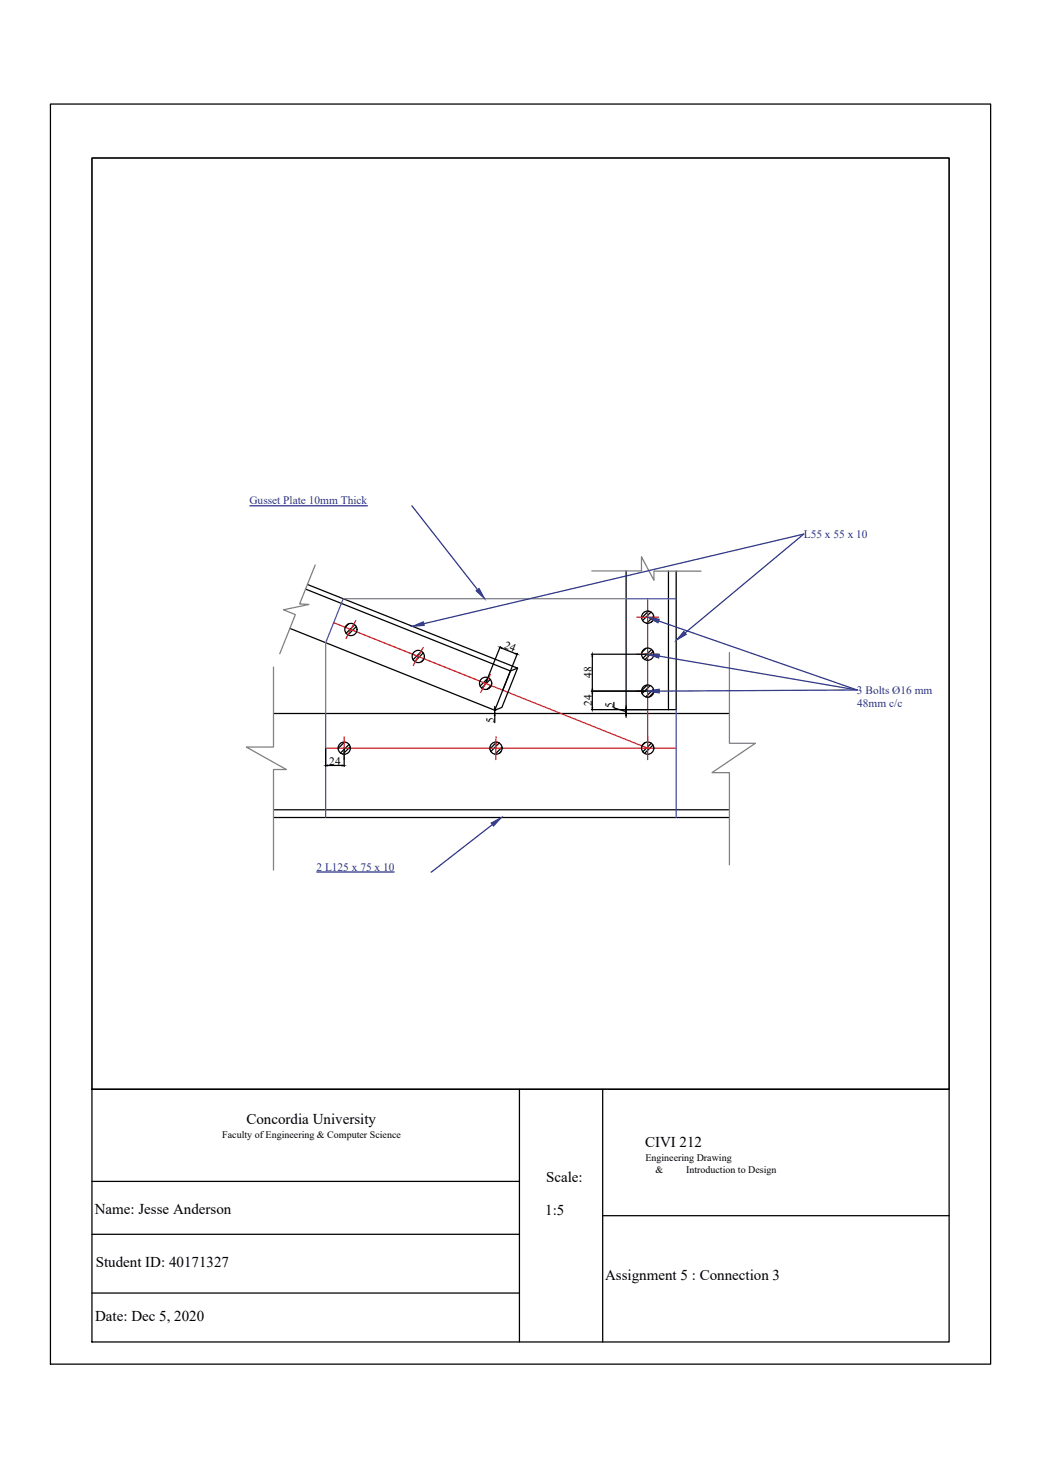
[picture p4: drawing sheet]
<svg xmlns="http://www.w3.org/2000/svg" width="210mm" height="297mm" viewBox="0 0 210 297" stroke-linecap="round" stroke-linejoin="round" font-family="sans-serif">
<!-- layer: 0 -->
<g fill="none" stroke="#000" stroke-width=".25">
<path d="M10.2 21.1h190.3v255.1h-190.3zM18.6 32h173.5v188.6h-173.5zM61.9 119.3l41.4 16.6M62.2 118.3l42.6 17M126.7 115.6v28.1M135.3 115.6v28.1M136.9 115.6v28.1h-1.6M58.7 127.2l41.4 16.6M70.6 126.3l-.7 .7M71.8 126.5l-1.8 1.7M72.1 126.9l-1.7 1.7M85.3 131.9l-1.7 1.7"/>
<path d="M85.7 132.2l-1.8 1.7M85.7 133.6l-.4 .4M98.8 137.3l-1.6 1.6M99.2 137.6l-1.7 1.7M99.5 138.7l-.9 .9M101.3 130.9l-3 7.4M101.6 131.2l2.7 1.1M103.3 135.9l-3.2 7.9M104.7 132.3l-2.9 7.4M104.8 135.3l-3.2 7.9-1.5 .6M104.8 135.3l-1.5 .6M119.7 139.9h11.3"/>
<path d="M119.7 132.5h11.3M119.9 132.8v6.8M130.8 131.3l-.9 .8M131 138.7l-1.2 1.2M131.3 123.7l-1.4 1.4M131.6 138.8l-1.7 1.6M131.8 123.9l-1.7 1.8M131.9 131.5l-1.8 1.8M132.1 125.7l-.3 .3M132.2 131.9l-1.7 1.7M132.3 139.5l-1.6 1.6M132.3 124.8l-1.4 1.4"/>
<path d="M55.4 144.5h92.2M65.9 151.6v3.6M66.3 155h3M69.7 151.6v3.6M69.8 150.2l-1.4 1.4M70.7 150.7l-1.8 1.8M70.9 151.2l-1.5 1.5M100.1 143v.4M100.1 143.8v.7M100.1 144.9v1.4M100.2 143.8h.1M100.5 150.2l-1.3 1.5"/>
<path d="M101.1 150.4l-1.8 1.8M101.4 152.2l-.3 .3M101.6 151.3l-1.4 1.4M119.7 143.7h11.3M119.9 140.3v3M124.3 142.2v1.1l2.4 .8M126.7 143.7h8.6M126.7 143.7v.8v-.8M126.7 144.9v.4M130.6 150.4l-.6 .5M130.8 151.5l-.7 .7M131.8 150.5l-.9 .9"/>
<path d="M132.2 150.9l-1.7 1.7M132.3 140.2l-1 1M55.4 164h92.2M55.4 165.5h92.2M18.6 220.6h173.5v51.1h-173.5zM18.6 239.2h86.5M105.1 220.6v51.1M122 220.6v51.1M18.6 249.9h86.5M122 246.2h70.1M18.6 261.8h86.5"/>
<circle cx="71" cy="127.5" r="1.24"/>
<circle cx="84.7" cy="132.9" r="1.24"/>
<circle cx="98.3" cy="138.4" r="1.24"/>
<circle cx="131.1" cy="139.9" r="1.24"/>
<circle cx="131.1" cy="125" r="1.24"/>
<circle cx="131.1" cy="132.5" r="1.24"/>
<circle cx="69.7" cy="151.5" r="1.24"/>
<circle cx="100.4" cy="151.5" r="1.24"/>
<circle cx="131.1" cy="151.5" r="1.24"/>
</g>
<path d="M72 125.7l-2 3.6M85.6 131.1l-1.9 3.7M99.3 136.6l-2 3.6M128.9 125h4.4M128.9 132.5h4.4M128.9 139.9h4.4M131.1 121.2v30.3l-63.6-25.4M65.9 151.5h71M69.7 149.2l-.1 4.6M100.4 149.2v4.6M131.1 149.2v4.6" fill="none" stroke="#cd2027" stroke-width=".25"/>
<path d="M69.5 121.2l-3.6 8.9M126.7 121.2h10.2M65.9 144.5v21M136.9 143.7v21.8" fill="none" stroke="#4554a5" stroke-width=".25"/>
<path d="M63.8 114.4l-3.2 7.9 1.9 .1-5.1 1.1 2.4 .9-3.2 8M119.8 115.6h10v-2.9l2.6 4.8v-1.9h9.5M55.4 135.1v16.2h-5.5l8.1 4.5h-2.6v20.4M65.9 130.1v14.4M69.5 121.2h57.2M147.6 132.1v18.4h5.3l-8.8 5.9h3.5v18.7" fill="none" stroke="#808080" stroke-width=".25"/>
<path d="M101.2 131.1l.4 .1-.1 .1zM104.3 132.3l.4 .2-.4-.1zM119.8 139.6h.2l-.1 .3zM119.9 132.5l.1 .3h-.2zM65.9 155l.4-.1v.2zM69.3 154.9l.4 .1-.4 .1zM100.1 143.4h.1l-.1 .4zM100.1 144.5l.1 .4h-.1zM119.9 139.9l.1 .4h-.2zM119.8 143.3h.2l-.1 .4zM126.7 143.3h.1l-.1 .4zM126.7 144.5l.1 .4h-.1z" fill="#000" stroke="#000" stroke-width=".2"/>
<g fill="#293189" stroke="#293189" stroke-width=".2">
<path d="M96.4 119.6l.6-.4 1.1 2z"/>
<path d="M99.4 166.7l2.1-1.2-1.6 1.8z"/>
<path d="M138.4 127.9l.5 .5-2 1.3z"/>
<path d="M83.5 126.8l2.2-.9 .2 .7z"/>
<path d="M131.1 125l2.3 .4-.2 .7z"/>
<path d="M131.1 132.5h2.4l-.2 .8z"/>
<path d="M131.1 139.9l2.3-.4v.8z"/>
</g>
<path d="M50.6 102.4h23.8M83.3 102.4l13.4 17M162.7 108.1l-24 20.1M162.7 108.1l-76.9 18.2M133.3 125.7l40.2 14-40.1-6.9M173.5 139.7l-40.1 .2M64.1 176.6h15.7M99.7 167l-12.4 9.6" fill="none" stroke="#293189" stroke-width=".25"/>
<path d="M18.6 32h173.5v188.6h-173.5z" fill="none" stroke="#000" stroke-width=".2"/>
<g font-size="3">
<text x="49.9" y="227.6">Concordia University</text>
<text x="130.6" y="232.2">CIVI 212</text>
<text x="110.5" y="239.2">Scale:</text>
<text x="19.2" y="245.8">Name: Jesse Anderson</text>
<text x="110.4" y="246.1">1:5</text>
<text x="19.4" y="256.5">Student ID: 40171327</text>
<text x="122.5" y="259.1">Assignment 5 : Connection 3</text>
<text x="19.2" y="267.5">Date: Dec 5, 2020</text>
</g>
<g font-size="2.3" fill="#293189">
<text x="50.5" y="102.1">Gusset Plate 10mm Thick</text>
<text x="162.7" y="108.9">L55 x 55 x 10</text>
<text x="173.4" y="140.5">3 Bolts Ø16 mm</text>
<text x="173.5" y="143.2">48mm c/c</text>
<text x="64.1" y="176.3">2 L125 x 75 x 10</text>
</g>
<g font-size="2.3">
<text x="101.9" y="131.3" transform="rotate(22 101.9 131.3)">24</text>
<text x="119.8" y="137.3" transform="rotate(-90 119.8 137.3)">48</text>
<text x="119.8" y="143" transform="rotate(-90 119.8 143)">24</text>
<text x="124.1" y="143.3" transform="rotate(-90 124.1 143.3)">5</text>
<text x="100" y="146.4" transform="rotate(-90 100 146.4)">5</text>
<text x="66.7" y="154.9">24</text>
</g>
<g font-size="2">
<text x="45" y="230.4">Faculty of Engineering &amp; Computer Science</text>
<text x="130.6" y="235">Engineering Drawing</text>
<text x="132.7" y="237.6">&amp;</text>
<text x="138.9" y="237.6">Introduction to Design</text>
</g>
</svg>
